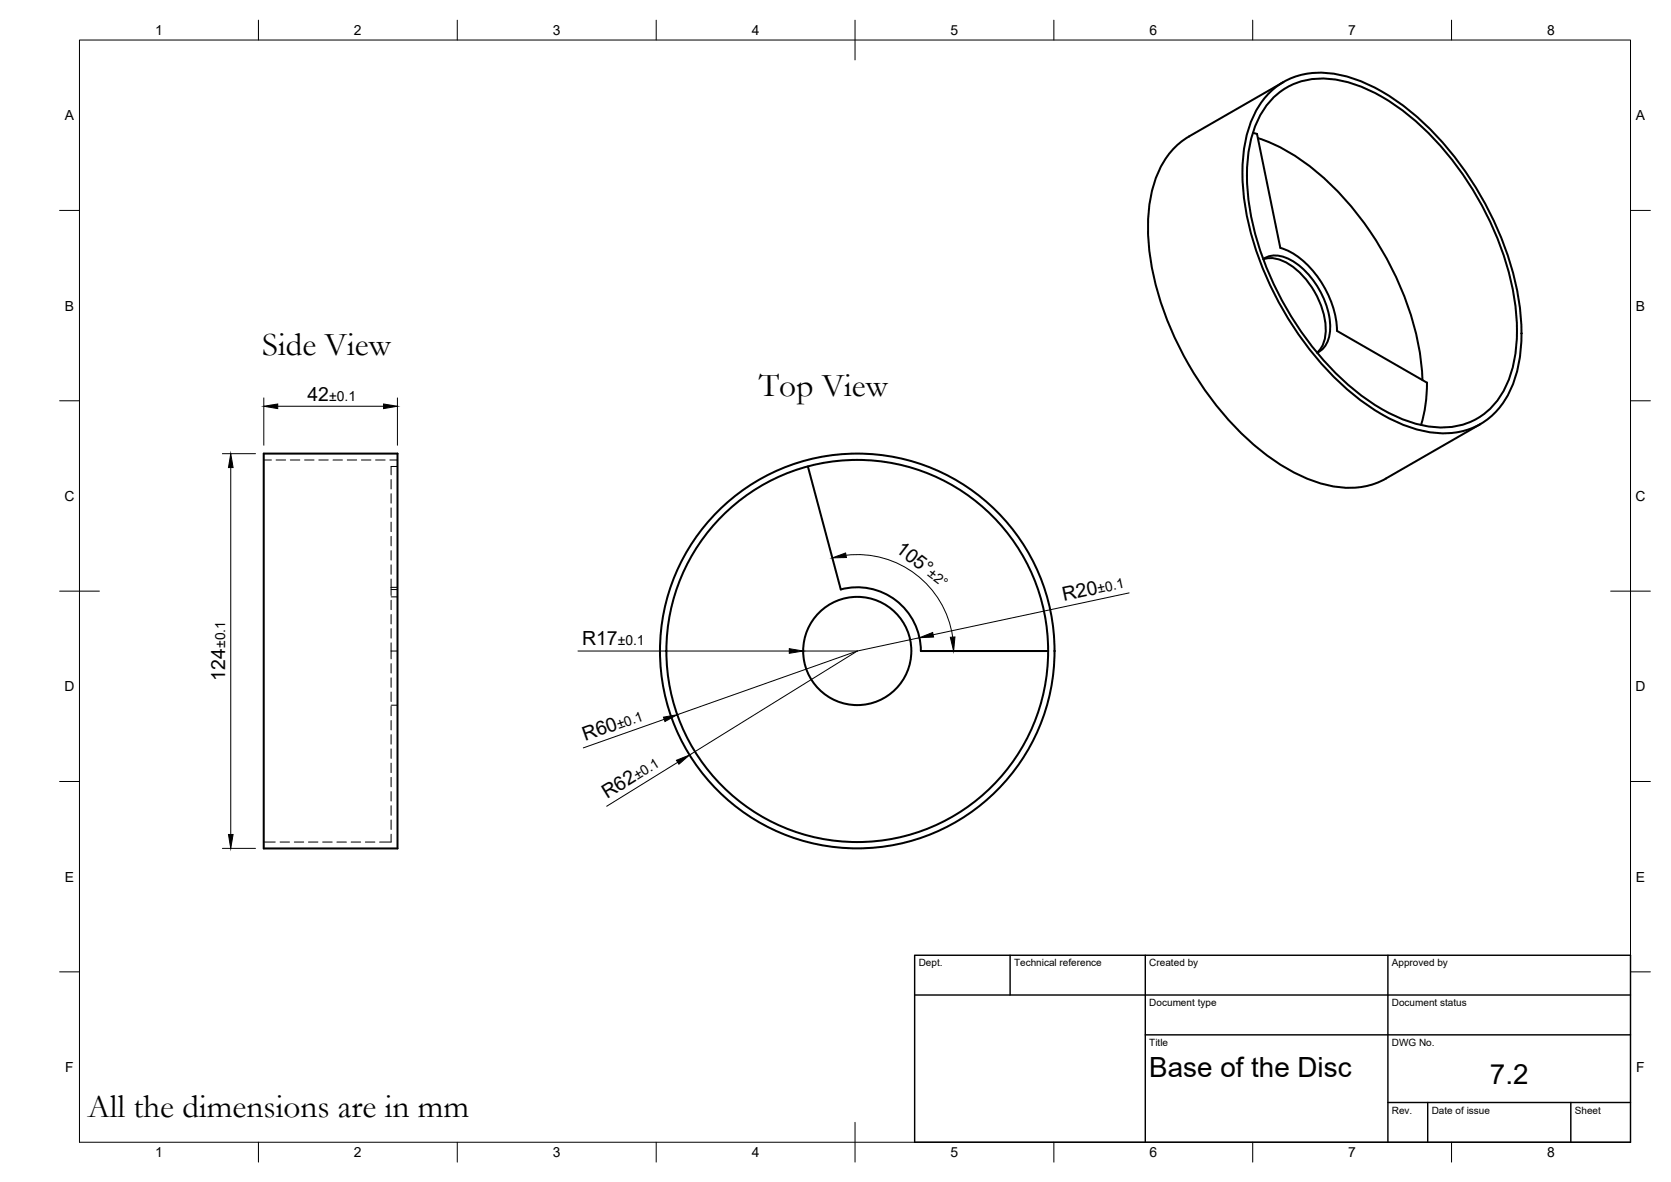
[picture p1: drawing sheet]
<svg xmlns="http://www.w3.org/2000/svg" width="420mm" height="297mm" viewBox="0 0 420 297" stroke-linecap="round" stroke-linejoin="round" font-family="sans-serif">
<!-- layer: Visible -->
<g fill="none" stroke="#000" stroke-width=".51">
<path d="M315 33.4l1.1 .3M316.1 33.7l5.8 28.6a20.1 20.1 0 0 1 11.1 10 23 23 0 0 1 3.2 10.8M316.3 34.7a52.3 52.3 0 0 1 22.9 16.5 77.4 77.4 0 0 1 18.2 40.7l.3 3.6M319.7 22.8a19.1 19.1 0 0 1 18.5-3.7 50.7 50.7 0 0 1 22.9 15 80.8 80.8 0 0 1 21.1 44 37.9 37.9 0 0 1-2.4 19.9 18.1 18.1 0 0 1-20.8 10.5 43.3 43.3 0 0 1-20.9-11.2 80.8 80.8 0 0 1-25.4-48.2 37.9 37.9 0 0 1 2.5-19.9 20 20 0 0 1 4.5-6.4zM320.6 24.1a18.5 18.5 0 0 1 17.9-3.6 49.1 49.1 0 0 1 22.2 14.5 78.2 78.2 0 0 1 20.4 42.6 35.3 35.3 0 0 1-3.3 21 17.4 17.4 0 0 1-19.2 8.5 44.7 44.7 0 0 1-22.3-12.9 78.4 78.4 0 0 1-22.5-44.7 35.3 35.3 0 0 1 3.3-21l1.1-1.6zM322.7 20.6l-23.7 13.7a20.4 20.4 0 0 0-9.2 13.1 50.8 50.8 0 0 0 1.4 26.3 80.5 80.5 0 0 0 28 41.2 36.7 36.7 0 0 0 19.8 7.7 18.3 18.3 0 0 0 9.5-2.3l23.7-13.7M317.6 65.1a6.3 6.3 0 0 1 6.7 .1 20.9 20.9 0 0 1 10.2 17.6 6.3 6.3 0 0 1-3.3 5.8M317.7 65.2a8.8 8.8 0 0 1 8.1 2.4 21 21 0 0 1 7.5 16.5 6.9 6.9 0 0 1-2.1 4.5M336.2 83.1l22.6 13.1a35.7 35.7 0 0 1-1.5 10.6M66.3 114h33.6v99.2h-33.6zM203.1 117.2l8.3 31M211.4 148.1a16 16 0 0 1 20.1 15.5"/>
<path d="M231.5 163.6h32"/>
<circle cx="215.5" cy="163.6" r="49.6"/>
<circle cx="215.6" cy="163.6" r="13.6"/>
<circle cx="215.6" cy="163.6" r="48"/>
</g>
<!-- layer: Hidden -->
<g fill="none" stroke="#000" stroke-width=".25">
<path d="M66.3 115.6h1.9M69.4 115.6h2.4M73 115.6h2.4M76.6 115.6h2.4M80.2 115.6h2.3M83.7 115.6h2.4M87.3 115.6h2.4M90.9 115.6h2.4M94.4 115.6h2.4M98 115.6h1.9M99.9 117.2h-1.6v2.1M98.3 120.5v2.4"/>
<path d="M98.3 124.1v2.4M98.3 127.6v2.4M98.3 131.2v2.4M98.3 134.8v2.4M98.3 138.4v2.3M98.3 158v2.4M98.3 154.4v2.4M98.3 150.8v2.4M98.3 147.6v2.1M98.3 142v2.3M98.3 145.5v2.1M98.3 148.2h1.6"/>
<path d="M98.3 150h1.6M98.3 147.6h1.6M98.3 161.6v2M98.3 177.5v2.4M98.3 173.9v2.4M98.3 170.3v2.4M98.3 166.8v2.3M98.3 163.6h1.6M98.3 163.6v2M98.3 177.2h1.6M98.3 198.9v2.4M98.3 195.4v2.3"/>
<path d="M98.3 191.8v2.4M98.3 188.2v2.4M98.3 184.6v2.4M98.3 181.1v2.3M66.3 211.6h2.9M70.4 211.6h2.4M74 211.6h2.4M77.6 211.6h2.3M81.1 211.6h2.4M84.7 211.6h2.4M88.3 211.6h2.4M91.9 211.6h2.4"/>
<path d="M98.3 209.6v2h-2.9M98.3 206.1v2.4M98.3 202.5v2.4"/>
</g>
<!-- layer: BORDER -->
<g fill="none" stroke="#000" stroke-width=".25">
<path d="M20 10.1h390v276.9h-390zM65 5.1v5M115 5.1v5M165 5.1v5M215 5.1v10M265 5.1v5M315 5.1v5M365 5.1v5M15 52.9h5M410 52.9h5M15 100.7h5M410 100.7h5"/>
<path d="M15 148.6h10M405 148.6h10M15 196.4h5M410 196.4h5M15 244.2h5M410 244.2h5M65 287v5M115 287v5M165 287v5M215 282.1v9.9M265 287v5M315 287v5"/>
<path d="M365 287v5"/>
</g>
<!-- layer: TITLEBLOCK -->
<path d="M230 240.1h180v46.9h-180zM230 250h180M254 240.1v9.9M288 240.1v46.9M349 240.1v46.9M288 260.1h122M349 277.1h61M359 277.1v9.9M395 277.1v9.9" fill="none" stroke="#000" stroke-width=".36"/>
<!-- layer: FD_Dimensions -->
<g fill="none" stroke="#000" stroke-width=".25">
<path d="M66.3 100v11.9M99.9 100v11.9M55.9 114h8.3M58 117.5v92.2M69.8 102.1h26.6M212.7 139.5a24.2 24.2 0 0 1 26.8 20.6M283.9 149l-49.3 10.5M145.3 163.6h53.2M202 163.6h13.6M215.6 163.6l-45.3 16M215.6 163.6l-42.2 26.1M231.2 160.3l-15.6 3.3"/>
<path d="M167 180.8l-20.3 7.1M170.4 191.6l-17.9 11M55.9 213.2h8.3"/>
</g>
<path d="M58 114l.6 3.5h-1.2zM66.3 102.1l3.5-.6v1.2zM96.4 101.5l3.5 .6-3.5 .6zM209.3 140.2l3.3-1.2 .2 1.1zM231.2 160.3l3.3-1.4 .2 1.2zM198.5 163l3.5 .6-3.5 .6zM239 160.2l1.1-.1-.3 3.5zM166.8 180.2l3.5-.6-3.1 1.7zM170.1 191.1l3.3-1.4-2.7 2.4zM57.4 209.7h1.2l-.6 3.5z" fill="#000" stroke="#000" stroke-width=".25"/>
<g font-size="8.4">
<text x="65.9" y="89.2">Side View</text>
<text x="190.8" y="99.4">Top View</text>
<text x="22" y="280.8">All the dimensions are in mm</text>
</g>
<g font-size="7">
<text x="289" y="270.6">Base of the Disc</text>
<text x="374.6" y="272.3">7.2</text>
</g>
<g font-size="4.9">
<text x="77.3" y="100.7">42</text>
<text x="225" y="138.5" transform="rotate(38 225 138.5)">105°</text>
<text x="267.5" y="151" transform="rotate(-12 267.5 151)">R20</text>
<text x="146.3" y="162.2">R17</text>
<text x="56.6" y="171" transform="rotate(-90 56.6 171)">124</text>
<text x="147.1" y="186.2" transform="rotate(-19 147.1 186.2)">R60</text>
<text x="152.6" y="200.9" transform="rotate(-32 152.6 200.9)">R62</text>
</g>
<g font-size="3.5">
<text x="39" y="8.8">1</text>
<text x="89" y="8.8">2</text>
<text x="139" y="8.8">3</text>
<text x="189" y="8.8">4</text>
<text x="239" y="8.8">5</text>
<text x="289" y="8.8">6</text>
<text x="339" y="8.8">7</text>
<text x="389" y="8.8">8</text>
<text x="16.3" y="30.2">A</text>
<text x="411.3" y="30.2">A</text>
<text x="16.3" y="78">B</text>
<text x="411.3" y="78">B</text>
<text x="82.8" y="100.7">±0.1</text>
<text x="16.2" y="125.9">C</text>
<text x="411.2" y="125.9">C</text>
<text x="233" y="144.6" transform="rotate(37 233 144.6)">±2°</text>
<text x="276.2" y="149.1" transform="rotate(-12 276.2 149.1)">±0.1</text>
<text x="56.6" y="162.9" transform="rotate(-90 56.6 162.9)">±0.1</text>
<text x="155.3" y="162.2">±0.1</text>
<text x="16.2" y="173.7">D</text>
<text x="411.2" y="173.7">D</text>
<text x="155.6" y="183.2" transform="rotate(-20 155.6 183.2)">±0.1</text>
<text x="160.3" y="196.1" transform="rotate(-32 160.3 196.1)">±0.1</text>
<text x="16.3" y="221.6">E</text>
<text x="411.3" y="221.6">E</text>
<text x="16.4" y="269.4">F</text>
<text x="411.4" y="269.4">F</text>
<text x="39" y="290.8">1</text>
<text x="89" y="290.8">2</text>
<text x="139" y="290.8">3</text>
<text x="189" y="290.8">4</text>
<text x="239" y="290.8">5</text>
<text x="289" y="290.8">6</text>
<text x="339" y="290.8">7</text>
<text x="389" y="290.8">8</text>
</g>
<g font-size="2.5">
<text x="231" y="242.9">Dept.</text>
<text x="255" y="242.9">Technical reference</text>
<text x="289" y="242.9">Created by</text>
<text x="350" y="242.9">Approved by</text>
<text x="289" y="252.8">Document type</text>
<text x="350" y="252.8">Document status</text>
<text x="289" y="262.9">Title</text>
<text x="350" y="262.9">DWG No.</text>
<text x="350" y="279.9">Rev.</text>
<text x="360" y="279.9">Date of issue</text>
<text x="396" y="279.9">Sheet</text>
</g>
</svg>
